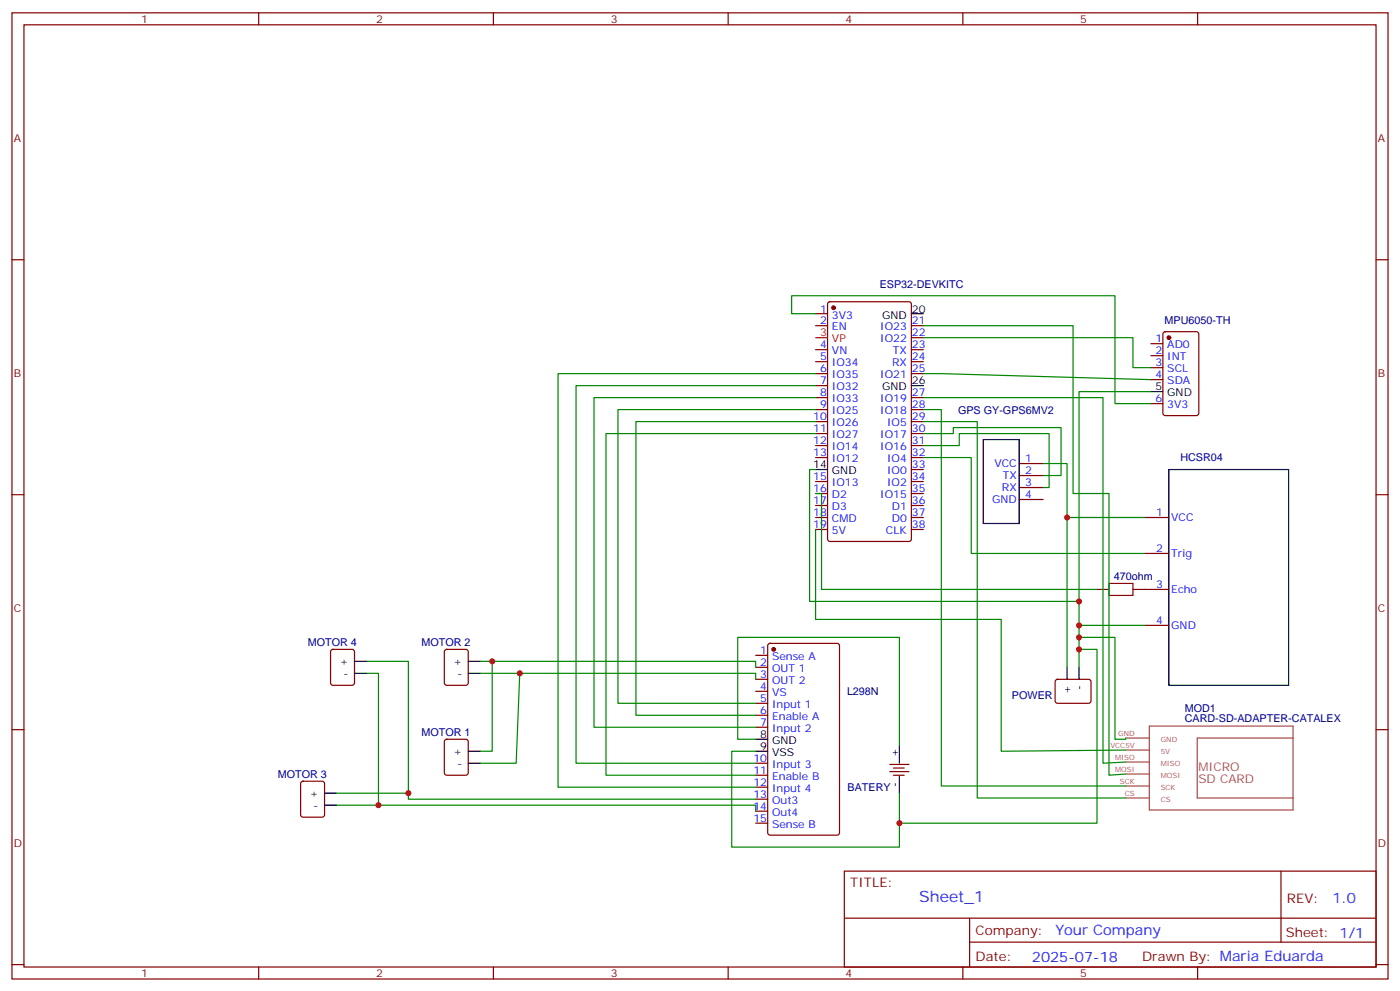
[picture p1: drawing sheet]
<svg xmlns="http://www.w3.org/2000/svg" width="412mm" height="292mm" viewBox="0 0 412 292" stroke-linecap="round" stroke-linejoin="round" font-family="sans-serif">
<g fill="none" stroke="#870000" stroke-width=".35">
<path d="M3.5 3.8h405.4v284.3h-405.4zM7.1 7.3h398.2v277.3h-398.2zM76.2 3.8v3.5M145.3 3.8v3.5M214.5 3.8v3.5M283.6 3.8v3.5M352.8 3.8v3.5M3.5 76.4h3.6M405.3 76.4h3.6M240.2 92.3h3.6M240.2 95.8h3.6M244 89l.5-.2h23.3l.6 .4 .1 69.4-.5 .7h-23.5l-.7-.4v-69.4z"/>
<path d="M268.5 95.8h3.5M268.5 99.4h3.5M342.8 97.8l.5-.2h9.1l.7 .4v23.6l-.4 .7h-9.4l-.7-.5-.1-23.5zM240.2 102.9h3.6M240.2 106.4h3.6M240.2 110h3.6M240.2 113.5h3.6M240.2 117h3.6M268.5 102.9h3.5M268.5 106.4h3.5M268.5 110h3.5M268.5 117h3.5"/>
<path d="M339 101.1h3.5M339 104.7h3.5M339 108.2h3.5M339 111.7h3.5M339 118.8h3.5M240.2 120.5h3.6M240.2 124.1h3.6M240.2 127.6h3.6M240.2 131.1h3.6M240.2 134.7h3.6M268.5 120.5h3.5M268.5 124.1h3.5"/>
<path d="M268.5 127.6h3.5M268.5 131.1h3.5M268.5 134.7h3.5M268.5 138.2h3.5M300.2 136.4h7.1M300.2 139.9h7.1M3.5 145.6h3.6M240.2 152.3h3.6M240.2 141.7h3.6M240.2 145.2h3.6M240.2 148.8h3.6M240.2 155.8h3.6"/>
<path d="M268.5 152.3h3.5M268.5 141.7h3.5M268.5 145.2h3.5M268.5 148.8h3.5M268.5 155.8h3.5M300.2 143.5h7.1M300.2 147h7.1M337.3 152.3h7M405.3 145.6h3.6M323.1 173.5h3.6M333.7 173.5h10.6M337.3 162.9h7"/>
<path d="M97.6 191.3l.5-.2h5.6l.7 .4v9.5l-.4 .6-5.9 .1-.7-.5v-9.4zM131.1 191.3l.5-.2h5.6l.7 .4v9.5l-.4 .6-5.9 .1-.7-.5v-9.4zM222.6 192.9h3.5M222.6 196.4h3.5M222.6 199.9h3.5M226.4 189.5l.4-.2h19.8l.6 .5 .1 55.3-.5 .6-20 .1-.6-.5-.1-55.3zM337.3 184h7M3.5 214.7h3.6M131.1 217.8l.5-.2h5.6l.7 .4v9.4l-.4 .7h-5.9l-.7-.4v-9.4zM222.6 203.4h3.5M222.6 207h3.5M222.6 210.5h3.5"/>
<path d="M222.6 214h3.5M311 200.1l.5-.2 9.4 .1 .5 .6-.1 5.9-.6 .5-9.5-.1-.4-.6v-5.7zM405.3 214.7h3.6M88.8 230.1l.5-.2h5.6l.6 .4 .1 9.5-.5 .6-5.8 .1-.7-.5-.1-9.4zM222.6 224.6h3.5M222.6 228.1h3.5M222.6 231.7h3.5M222.6 235.2h3.5M222.6 238.7h3.5M262.1 225h5.7M262.1 227.1h5.7M263.2 228.1h3.1"/>
<path d="M263.2 226h3.1M222.6 242.3h3.5M248.7 256.4h156.6v28.2h-156.6zM377.3 256.4v20.9M248.7 270.2h156.5M285.6 277.3h119.6M285.6 270.2v14.1M3.5 283.9h3.6M76.2 284.6v3.5M145.3 284.6v3.5M214.5 284.6v3.5M283.6 284.6v3.5"/>
<path d="M352.8 284.6v3.5M405.3 283.9h3.6"/>
</g>
<g fill="#870000" stroke="#870000" stroke-width=".35">
<circle cx="344.3" cy="99.4" r=".53"/>
<circle cx="227.9" cy="191.1" r=".53"/>
<circle cx="245.5" cy="90.6" r=".53"/>
</g>
<g fill="none" stroke="#000" stroke-width=".35">
<path d="M268.5 92.3h3.5M268.5 113.5h3.5M339 115.3h3.5M240.2 138.2h3.6M289.6 129.4h10.6v24.7h-10.6zM344.3 138.2h35.3v63.5h-35.3zM104.4 194.6h3.5M104.4 198.2h3.5M137.9 194.6h3.6M137.9 198.2h3.6M314.3 196.4v3.5M317.9 196.4v3.5"/>
<path d="M222.6 217.6h3.5M264.9 219.3v5.3M95.6 233.4h3.5M95.6 237h3.5M137.9 221.1h3.6M137.9 224.6h3.6M222.6 221.1h3.5M264.9 228.5v4.9"/>
</g>
<g fill="none" stroke="#008700" stroke-width=".35">
<path d="M240.2 92.3h-7v-5.3h95.2v31.8h10.6M272 95.8h44.1v49.4h10.6v82.9l4.9-.3M272 99.4h61.7v8.8h5.3M240.2 117h-65.2v97h47.6M240.2 113.5h-70.5v111.1h52.9M240.2 110h-75.8v121.7h58.2M272 110l67 1.7M272 117h52.9v107.6l6.7-.3M339 115.3h-21.1v81.1M240.2 138.2h-1.7v38.8h79.4M240.2 124.1h-52.9v86.4h35.3M240.2 127.6h-61.7v100.5h44.1"/>
<path d="M240.2 120.5h-58.2v86.5h40.6M272 131.1h10.6v-3.5h26.4v15.9h-1.7M272 127.6h8.8v-1.8h31.8v14.1h-5.3M272 134.7h14.1v28.2h51.2M272 124.1h15.9v110.7h43.7M272 120.5h5.3v110.8h54.3M307.3 136.4h7v60M240.2 145.2h1.8v28.3h81.1M240.2 155.8v26.5h54.7v38.8l36.7-.4M314.3 152.3h23M107.9 194.6h12.4v40.6h102.3M107.9 198.2h3.6v38.8"/>
<path d="M141.5 194.6h81.1v1.8M141.5 198.2h81.1v1.7M145 194.6v26.5h-3.5M153.1 198.2l-1.1 26.4h-10.5M317.9 191.1h5.2v51.2h-58.2M317.9 187.6h10.5v30h3.2v-.4M317.9 184h19.4M222.6 217.6h-5.3v-30h47.6v31.7M99.1 237h123.5v1.7M99.1 233.4h21.2M222.6 221.1h-7.1v28.2h49.4v-15.9"/>
</g>
<path d="M240.2 99.4h3.6" fill="none" stroke="#f00" stroke-width=".35"/>
<path d="M326.7 171.7h7v3.5h-7z" fill="none" stroke="#a10000" stroke-width=".35"/>
<path d="M331.6 217.2h7M338.6 213.7h42.3v24.7h-42.3zM380.9 217.2h-28.2v17.6h28.2M331.6 220.7h7M331.6 234.8h7M331.6 227.8h7M331.6 231.3h7M331.6 224.3h7" fill="none" stroke="#a64a4a" stroke-width=".35"/>
<g fill="#c00">
<circle cx="145" cy="194.6" r=".88"/>
<circle cx="120.3" cy="233.4" r=".88"/>
<circle cx="314.3" cy="152.3" r=".88"/>
<circle cx="153.1" cy="198.2" r=".88"/>
<circle cx="264.9" cy="242.3" r=".88"/>
<circle cx="317.9" cy="191.1" r=".88"/>
<circle cx="317.9" cy="184" r=".88"/>
<circle cx="111.5" cy="237" r=".88"/>
<circle cx="317.9" cy="187.6" r=".88"/>
<circle cx="317.9" cy="177" r=".88"/>
</g>
<text font-size="4.6" fill="#00f" x="270.8" y="265.4">Sheet_1</text>
<g font-size="4.2" fill="#00f">
<text x="392.5" y="265.6">1.0</text>
<text x="310.9" y="275.2">Your Company</text>
<text x="304" y="283">2025-07-18</text>
</g>
<g font-size="3.9" fill="#800">
<text x="250.5" y="260.9">TITLE:</text>
<text x="379.1" y="265.6">REV:</text>
<text x="287.4" y="275.1">Company:</text>
<text x="378.7" y="275.8">Sheet: 1/1</text>
<text x="287.4" y="282.8">Date:</text>
<text x="336.4" y="282.9">Drawn By: Maria Eduarda</text>
</g>
<g font-size="3.5" fill="#a54b4b">
<text x="353" y="226.8">MICRO</text>
<text x="353" y="230.4">SD CARD</text>
</g>
<g font-size="3.2" fill="#800">
<text x="41.6" y="6.8">1</text>
<text x="110.8" y="6.8">2</text>
<text x="179.9" y="6.8">3</text>
<text x="249.1" y="6.8">4</text>
<text x="318.2" y="6.8">5</text>
<text x="4.1" y="41.9">A</text>
<text x="405.9" y="41.9">A</text>
<text x="4.1" y="111">B</text>
<text x="405.9" y="111">B</text>
<text x="4.1" y="180.2">C</text>
<text x="405.9" y="180.2">C</text>
<text x="4.1" y="249.3">D</text>
<text x="405.9" y="249.3">D</text>
<text x="41.6" y="287.6">1</text>
<text x="110.8" y="287.6">2</text>
<text x="179.9" y="287.6">3</text>
<text x="249.1" y="287.6">4</text>
<text x="318.2" y="287.6">5</text>
</g>
<g font-size="3.2" fill="#000080">
<text x="259.1" y="84.6">ESP32-DEVKITC</text>
<text x="343.1" y="95.2">MPU6050-TH</text>
<text x="282.2" y="121.7">GPS GY-GPS6MV2</text>
<text x="347.7" y="135.8">HCSR04</text>
<text x="328.1" y="170.6">470ohm</text>
<text x="90.6" y="190">MOTOR 4</text>
<text x="124.2" y="190">MOTOR 2</text>
<text x="249.5" y="204.6">L298N</text>
<text x="298.1" y="205.7">POWER</text>
<text x="349" y="209.5">MOD1</text>
<text x="349" y="212.6">CARD-SD-ADAPTER-CATALEX</text>
<text x="124.2" y="216.5">MOTOR 1</text>
<text x="81.8" y="228.8">MOTOR 3</text>
<text x="249.7" y="232.8">BATERY</text>
</g>
<g font-size="3.2" fill="#00f">
<text x="241.6" y="92">1</text>
<text x="241.6" y="95.5">2</text>
<text x="245.1" y="93.7">3V3</text>
<text x="268.6" y="95.5">21</text>
<text x="245.1" y="97.3">EN</text>
<text x="259.3" y="97.3">IO23</text>
<text x="259.3" y="100.8">IO22</text>
<text x="268.6" y="99">22</text>
<text x="340.4" y="100.8">1</text>
<text x="241.6" y="102.6">4</text>
<text x="241.6" y="106.1">5</text>
<text x="245.1" y="104.3">VN</text>
<text x="245.1" y="107.8">IO34</text>
<text x="262.8" y="107.8">RX</text>
<text x="263" y="104.3">TX</text>
<text x="268.6" y="102.6">23</text>
<text x="268.6" y="106.1">24</text>
<text x="340.4" y="104.3">2</text>
<text x="340.4" y="107.8">3</text>
<text x="343.9" y="102.6">AD0</text>
<text x="343.9" y="106.1">INT</text>
<text x="241.6" y="109.6">6</text>
<text x="241.6" y="113.1">7</text>
<text x="245.1" y="111.4">IO35</text>
<text x="259.3" y="111.4">IO21</text>
<text x="268.6" y="109.6">25</text>
<text x="340.4" y="111.4">4</text>
<text x="343.9" y="109.6">SCL</text>
<text x="343.9" y="113.1">SDA</text>
<text x="241.6" y="116.7">8</text>
<text x="245.1" y="114.9">IO32</text>
<text x="245.1" y="118.4">IO33</text>
<text x="259.3" y="118.4">IO19</text>
<text x="268.6" y="116.7">27</text>
<text x="340.4" y="118.4">6</text>
<text x="239.6" y="123.7">10</text>
<text x="241.6" y="120.2">9</text>
<text x="245.1" y="122">IO25</text>
<text x="245.1" y="125.5">IO26</text>
<text x="259.3" y="122">IO18</text>
<text x="261.3" y="125.5">IO5</text>
<text x="268.6" y="120.2">28</text>
<text x="268.6" y="123.7">29</text>
<text x="343.9" y="120.2">3V3</text>
<text x="239.6" y="127.2">11</text>
<text x="239.6" y="130.8">12</text>
<text x="245.1" y="129">IO27</text>
<text x="259.3" y="129">IO17</text>
<text x="268.6" y="127.2">30</text>
<text x="268.6" y="130.8">31</text>
<text x="239.6" y="134.3">13</text>
<text x="245.1" y="132.5">IO14</text>
<text x="245.1" y="136.1">IO12</text>
<text x="259.3" y="132.5">IO16</text>
<text x="261.3" y="136.1">IO4</text>
<text x="268.6" y="134.3">32</text>
<text x="268.6" y="137.8">33</text>
<text x="292.9" y="137.5">VCC</text>
<text x="302" y="136.1">1</text>
<text x="239.6" y="141.4">15</text>
<text x="245.1" y="143.1">IO13</text>
<text x="261.3" y="139.6">IO0</text>
<text x="261.3" y="143.1">IO2</text>
<text x="268.6" y="141.4">34</text>
<text x="295.4" y="141">TX</text>
<text x="302" y="139.6">2</text>
<text x="302" y="143.1">3</text>
<text x="239.6" y="144.9">16</text>
<text x="239.6" y="148.4">17</text>
<text x="245.1" y="146.6">D2</text>
<text x="259.3" y="146.6">IO15</text>
<text x="268.6" y="144.9">35</text>
<text x="268.6" y="148.4">36</text>
<text x="292.2" y="148.1">GND</text>
<text x="295.1" y="144.5">RX</text>
<text x="302" y="146.6">4</text>
<text x="239.6" y="151.9">18</text>
<text x="239.6" y="155.5">19</text>
<text x="245.1" y="150.2">D3</text>
<text x="245.1" y="153.7">CMD</text>
<text x="262.7" y="150.2">D1</text>
<text x="262.7" y="153.7">D0</text>
<text x="268.6" y="151.9">37</text>
<text x="268.6" y="155.5">38</text>
<text x="340.5" y="151.9">1</text>
<text x="345" y="153.4">VCC</text>
<text x="245.1" y="157.2">5V</text>
<text x="261" y="157.2">CLK</text>
<text x="340.5" y="162.5">2</text>
<text x="345" y="163.9">Trig</text>
<text x="340.5" y="173.1">3</text>
<text x="345" y="174.5">Echo</text>
<text x="340.5" y="183.7">4</text>
<text x="345" y="185.1">GND</text>
<text x="223.9" y="192.5">1</text>
<text x="223.9" y="196">2</text>
<text x="227.4" y="194.3">Sense A</text>
<text x="227.4" y="197.8">OUT 1</text>
<text x="223.9" y="199.6">3</text>
<text x="223.9" y="203.1">4</text>
<text x="227.4" y="201.3">OUT 2</text>
<text x="223.9" y="206.6">5</text>
<text x="227.4" y="204.9">VS</text>
<text x="227.4" y="208.4">Input 1</text>
<text x="223.9" y="210.1">6</text>
<text x="223.9" y="213.7">7</text>
<text x="227.4" y="211.9">Enable A</text>
<text x="227.4" y="215.4">Input 2</text>
<text x="221.9" y="224.3">10</text>
<text x="221.9" y="227.8">11</text>
<text x="227.4" y="226">Input 3</text>
<text x="221.9" y="231.3">12</text>
<text x="227.4" y="229.6">Enable B</text>
<text x="227.4" y="233.1">Input 4</text>
<text x="221.9" y="234.8">13</text>
<text x="221.9" y="238.4">14</text>
<text x="227.4" y="236.6">Out3</text>
<text x="221.9" y="241.9">15</text>
<text x="227.4" y="240.1">Out4</text>
<text x="227.4" y="243.7">Sense B</text>
</g>
<g font-size="3.2">
<text x="259.9" y="93.7">GND</text>
<text x="268.6" y="92">20</text>
<text x="268.6" y="113.1">26</text>
<text x="259.9" y="114.9">GND</text>
<text x="340.4" y="114.9">5</text>
<text x="343.9" y="116.7">GND</text>
<text x="239.6" y="137.8">14</text>
<text x="245.1" y="139.6">GND</text>
<text x="100.1" y="195.7">+</text>
<text x="133.6" y="195.7">+</text>
<text x="101.2" y="199.2">-</text>
<text x="134.7" y="199.2">-</text>
<text x="318.9" y="203.1" transform="rotate(-90 318.9 203.1)">-</text>
<text x="315.4" y="204.3" transform="rotate(-90 315.4 204.3)">+</text>
<text x="223.9" y="217.2">8</text>
<text x="223.9" y="220.7">9</text>
<text x="227.4" y="219">GND</text>
<text x="133.6" y="222.1">+</text>
<text x="134.7" y="225.7">-</text>
<text x="227.4" y="222.5">VSS</text>
<text x="264.6" y="222.8" transform="rotate(-90 264.6 222.8)">+</text>
<text x="264.6" y="231.7" transform="rotate(-90 264.6 231.7)">-</text>
<text x="91.2" y="234.5">+</text>
<text x="92.4" y="238">-</text>
</g>
<g font-size="3.2" fill="#f00">
<text x="241.6" y="99">3</text>
<text x="245.1" y="100.8">VP</text>
</g>
<g font-size="2.1" fill="#a54b4b">
<text x="327.1" y="220">VCC5V</text>
<text x="329.4" y="216.5">GND</text>
<text x="341.9" y="218.2">GND</text>
<text x="341.9" y="221.8">5V</text>
<text x="328.5" y="227.1">MOSI</text>
<text x="328.5" y="223.6">MISO</text>
<text x="341.9" y="225.3">MISO</text>
<text x="329.9" y="230.6">SCK</text>
<text x="341.9" y="228.8">MOSI</text>
<text x="341.9" y="232.4">SCK</text>
<text x="331.4" y="234.1">CS</text>
<text x="341.9" y="235.9">CS</text>
</g>
</svg>
